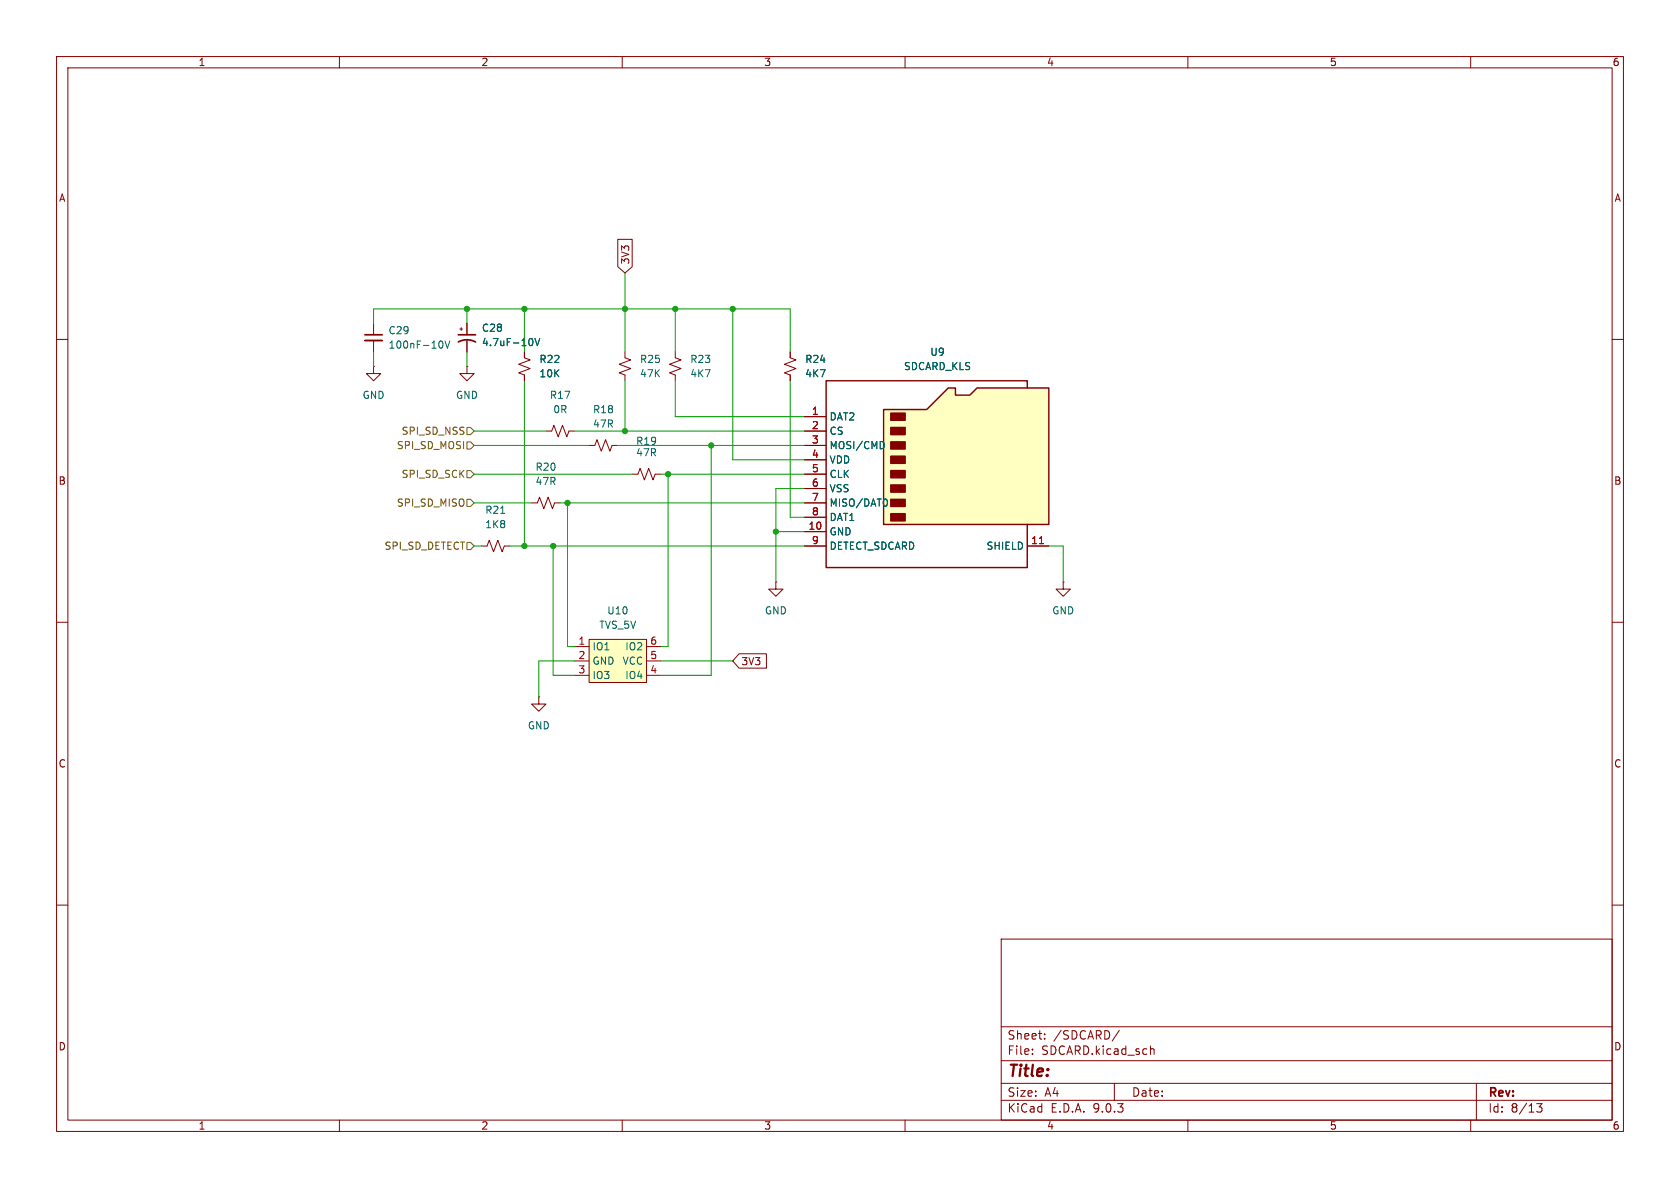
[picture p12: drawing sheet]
<svg xmlns="http://www.w3.org/2000/svg" width="297mm" height="210mm" viewBox="0 0 297 210" stroke-linecap="round" stroke-linejoin="round" font-family="sans-serif">
<g fill="none" stroke="#840000" stroke-width=".18">
<path d="M10 10h277v190h-277zM12 12h273v186h-273zM60 10v2M110 10v2M160 10v2M210 10v2M260 10v2M66 57.2v2M81.3 58.2h.5M81.5 57.9v.5M82.5 57.2v2M10 60h2"/>
<path d="M66 64.8v1.2h1.3l-1.3 1.3-1.2-1.3h1.2M66 64.8h.1M66 60.2v2M82.5 64.8v1.2h1.3l-1.3 1.3-1.2-1.3h1.2M82.5 64.8h.1M82.5 60.2v2M92.7 62.2v1l1 .4-2 .8 2 .8-2 .7 1 .4v1M104.1 78.7h1.1l.3-1 .8 2.1 .8-2.1 .7 2.1 .4-1.1h1M119.4 62.2v1l1 .4-2 .8 2 .8-2 .7 1 .4v1M285 60h2M85.1 96.5h1l.4-1 .7 2 .8-2 .8 2 .4-1h1M10 110h2"/>
<path d="M285 110h2M95.2 123.2v1.3h1.3l-1.3 1.2-1.2-1.2h1.2M95.2 123.2h.1M10 160h2M177 166h108v32h-108zM285 160h2M60 198v2M110 198v2M160 198v2M177 194.5h108M177 191.5h108M177 187.5h108"/>
<path d="M177 181.5h108M182.5 186.3v.1M182.5 185.5v.1M184.7 183.6v.1M184.7 182.8v.1M197 191.5v3M197.9 182.1l-1.3 2M203.4 184.9v1.5M203.4 185.5l.2-.1 .4 .1v.9M210 198v2M260 198v2M261 191.5v6.5"/>
<path d="M271.7 195.1h.9l-.5 .6 .4 .1v.7l-.2 .1-.6-.1"/>
</g>
<path d="M64.5 59.2h3.1M81 59.2h3.1M81 60.5a3.2 3.2 0 0 1 3.1 0" fill="none" stroke="#840000" stroke-width=".3"/>
<path d="M93.9 59.8a.79 .79 0 0 1 0 1.3M94.6 59.8l.4 1.3 .4-1.3M77.9 60.3a.68 .68 0 0 1 .4 .6 .68 .68 0 0 1-.4 .6M78.7 60.3l.4 1.2 .4-1.2M88.5 90.7h.7" fill="none" stroke="#006464" stroke-width=".18"/>
<path d="M64.5 60.2h3.1" fill="none" stroke="#840000" stroke-width=".33"/>
<path d="M156.2 72.4h7.6l3.8-3.8h1.3v1.3h2.5l1.3-1.3h12.7v24.1h-29.2z" fill="#ffffc2"/>
<path d="M156.2 72.4h7.6l3.8-3.8h1.3v1.3h2.5l1.3-1.3h12.7v24.1h-29.2zM181.6 68.6v-1.3h-35.6v33h35.6v-7.6" fill="none" stroke="#840000" stroke-width=".25"/>
<g fill="#840000" stroke="#840000" stroke-width=".25">
<path d="M157.5 73h2.5v1.3h-2.5z"/>
<path d="M157.5 75.6h2.5v1.2h-2.5z"/>
<path d="M157.5 78.1h2.5v1.3h-2.5z"/>
<path d="M157.5 80.6h2.5v1.3h-2.5z"/>
<path d="M157.5 83.2h2.5v1.3h-2.5z"/>
<path d="M157.5 85.7h2.5v1.3h-2.5z"/>
<path d="M157.5 88.3h2.5v1.2h-2.5z"/>
<path d="M157.5 90.8h2.5v1.3h-2.5z"/>
</g>
<g fill="none" stroke="#840000" stroke-width=".18">
<path d="M96.5 76.2h1l.4-1 .8 2 .7-2 .8 2 .4-1h1M110.5 62.2v1l1 .4-2 .8 2 .8-2 .7 1 .4v1M142.2 73.7h3.8M142.2 76.2h3.8M142.2 78.7h3.8M94 88.9h1l.4-1 .7 2 .8-2 .8 2 .3-1h1.1M142.2 81.3h3.8M142.2 83.8h3.8M142.2 86.4h3.8M142.2 88.9h3.8M142.2 91.4h3.8M142.2 94h3.8"/>
<path d="M142.2 96.5h3.8M181.6 96.5h3.8"/>
</g>
<path d="M156.1 78.1l.2 .5-.2 .7M156.6 88.2a.79 .79 0 0 1 0 1.3" fill="none" stroke="#006464" stroke-width=".18"/>
<path d="M183.8 96.1h.7" fill="none" stroke="#a90000" stroke-width=".18"/>
<path d="M104.1 113h10.2v7.7h-10.2z" fill="#ffffc2"/>
<g fill="none" stroke="#840000" stroke-width=".18">
<path d="M82.5 57.2v2M109.2 42.3h2.6v4.8l-1.3 1.2-1.3-1.2zM82.5 60.2v2M92.7 62.2v1M92.7 66.3v1M139.7 62.2v1l1 .4-2 .8 2 .8-2 .7 1 .4v1M142.2 73.7h3.8M142.2 76.2h3.8M142.2 78.7h3.8M111.8 83.8h1l.4-1 .7 2 .8-2 .7 2 .4-1h1M142.2 83.8h3.8M142.2 81.3h3.8"/>
<path d="M142.2 86.4h3.8M142.2 88.9h3.8M142.2 91.4h3.8M142.2 94h3.8M142.2 96.5h3.8M181.6 96.5h3.8M101.6 114.3h2.5M101.6 116.8h2.5M101.6 119.4h2.5M104.1 113h10.2v7.7h-10.2zM114.3 114.3h2.5M114.3 116.8h2.5"/>
<path d="M114.3 119.4h2.5M130.7 115.6h4.8v2.5h-4.8l-1.2-1.3zM137.2 102.9v1.2h1.2l-1.2 1.3-1.3-1.3h1.3M137.2 102.9h.1M188 102.9v1.2h1.2l-1.2 1.3-1.3-1.3h1.3M188 102.9h.1"/>
</g>
<path d="M82.5 78.1h.7l.6 .6-.6 .7h-.7zM82.5 75.6h.7l.6 .6-.6 .6h-.7zM82.5 88.3h.7l.6 .6-.6 .6h-.7zM82.5 83.2h.7l.6 .6-.6 .7h-.7zM82.5 95.9h.7l.6 .6-.6 .7h-.7z" fill="none" stroke="#725600" stroke-width=".18"/>
<g fill="none" stroke="#009600" stroke-width=".18">
<path d="M66 57.2v-2.6h73.7v7.6M82.5 54.6v2.6M92.7 54.6v7.6M110.5 48.3v13.9M119.4 54.6v7.6M129.5 54.6v26.7h12.7M66 62.2v2.6M82.5 62.2v2.6M83.8 78.7h20.3M83.8 76.2h12.7M92.7 67.3v29.2M101.6 76.2h40.6"/>
<path d="M109.2 78.7h33M110.5 67.3v8.9M119.4 67.3v6.4h22.8M125.7 78.7v40.7h-8.9M139.7 67.3v24.1h2.5M83.8 96.5h1.3M83.8 83.8h28M83.8 88.9h10.2M90.2 96.5h52M97.8 96.5v22.9h3.8M99.1 88.9h43.1M100.3 88.9v25.4h1.3"/>
<path d="M116.8 83.8h25.4M118.1 83.8v30.5h-1.3M137.2 94h5M142.2 86.4h-5v16.5M185.4 96.5h2.6v6.4M101.6 116.8h-6.4v6.4M116.8 116.8h12.7"/>
</g>
<path d="M93.9 59.8a.79 .79 0 0 1 0 1.3M94.6 59.8l.4 1.3 .4-1.3M156.1 78.1l.2 .5-.2 .7M156.6 88.2a.79 .79 0 0 1 0 1.3" fill="none" stroke="#006464" stroke-width=".18"/>
<path d="M183.8 96.1h.7" fill="none" stroke="#a90000" stroke-width=".18"/>
<g fill="#009600" stroke="#009600" stroke-width=".18">
<circle cx="92.7" cy="54.6" r=".46"/>
<circle cx="82.5" cy="54.6" r=".46"/>
<circle cx="92.7" cy="96.5" r=".46"/>
<circle cx="97.8" cy="96.5" r=".46"/>
<circle cx="110.5" cy="54.6" r=".46"/>
<circle cx="110.5" cy="76.2" r=".46"/>
<circle cx="100.3" cy="88.9" r=".46"/>
<circle cx="137.2" cy="94" r=".46"/>
<circle cx="125.7" cy="78.7" r=".46"/>
<circle cx="119.4" cy="54.6" r=".46"/>
<circle cx="129.5" cy="54.6" r=".46"/>
<circle cx="118.1" cy="83.8" r=".46"/>
</g>
<text font-size="2.8" fill="#840000" x="178" y="190.9">Title:</text>
<g font-size="2.1" fill="#840000">
<text x="178" y="184">Sheet:</text>
<text x="186.2" y="184">/SDCARD/</text>
<text x="178" y="186.7">File:</text>
<text x="184.1" y="186.7">SDCARD.kicad_sch</text>
<text x="178" y="196.9">KiCad</text>
<text x="178" y="194.1">Size:</text>
<text x="184.7" y="194.1">A4</text>
<text x="185.7" y="196.9">E.D.A.</text>
<text x="193.3" y="196.9">9.0.3</text>
<text x="200" y="194.1">Date:</text>
<text x="263" y="194.3">Rev:</text>
<text x="263" y="196.9">Id:</text>
<text x="267.1" y="196.9">8/13</text>
</g>
<g font-size="1.8" fill="#840000">
<text x="35" y="11.9">1</text>
<text x="85" y="11.9">2</text>
<text x="135" y="11.9">3</text>
<text x="185" y="11.9">4</text>
<text x="235" y="11.9">5</text>
<text x="285" y="11.9">6</text>
<text x="10.3" y="35.9">A</text>
<text x="285.3" y="35.9">A</text>
<text x="111.4" y="46.8" transform="rotate(-90 111.4 46.8)">3V3</text>
<text x="10.3" y="85.9">B</text>
<text x="285.3" y="85.9">B</text>
<text x="131" y="117.8">3V3</text>
<text x="10.3" y="135.9">C</text>
<text x="285.3" y="135.9">C</text>
<text x="10.3" y="185.9">D</text>
<text x="285.3" y="185.9">D</text>
<text x="35" y="199.9">1</text>
<text x="85" y="199.9">2</text>
<text x="135" y="199.9">3</text>
<text x="185" y="199.9">4</text>
<text x="235" y="199.9">5</text>
<text x="285" y="199.9">6</text>
</g>
<g font-size="1.8" fill="#006464">
<text x="68.6" y="59.3">C29</text>
<text x="85.1" y="58.9">C28</text>
<text x="68.6" y="61.8">100nF-10V</text>
<text x="85.1" y="61.4">4.7uF-10V</text>
<text x="95.3" y="64.4">R22</text>
<text x="113" y="64.4">R25</text>
<text x="121.9" y="64.4">R23</text>
<text x="142.2" y="64.4">R24</text>
<text x="159.7" y="65.6">SDCARD_KLS</text>
<text x="164.4" y="63.1">U9</text>
<text x="64" y="70.7">GND</text>
<text x="80.5" y="70.7">GND</text>
<text x="95.3" y="66.9">10K</text>
<text x="97.1" y="70.7">R17</text>
<text x="113" y="66.9">47K</text>
<text x="121.9" y="66.9">4K7</text>
<text x="142.2" y="66.9">4K7</text>
<text x="97.7" y="73.3">0R</text>
<text x="104.7" y="73.3">R18</text>
<text x="104.7" y="75.8">47R</text>
<text x="146.6" y="74.5">DAT2</text>
<text x="146.6" y="77.1">CS</text>
<text x="94.6" y="83.4">R20</text>
<text x="112.4" y="78.8">R19</text>
<text x="112.4" y="80.9">47R</text>
<text x="146.6" y="79.6">MOSI/CMD</text>
<text x="146.6" y="82.1">VDD</text>
<text x="94.6" y="86">47R</text>
<text x="146.6" y="84.7">CLK</text>
<text x="146.6" y="87.2">VSS</text>
<text x="146.6" y="89.8">MISO/DAT0</text>
<text x="85.7" y="91">R21</text>
<text x="85.7" y="93.6">1K8</text>
<text x="146.6" y="92.3">DAT1</text>
<text x="146.6" y="94.8">GND</text>
<text x="146.6" y="97.4">DETECT_SDCARD</text>
<text x="174.3" y="97.4">SHIELD</text>
<text x="105.9" y="111.4">TVS_5V</text>
<text x="107.2" y="108.8">U10</text>
<text x="135.1" y="108.8">GND</text>
<text x="185.9" y="108.8">GND</text>
<text x="104.6" y="115.2">IO1</text>
<text x="104.6" y="117.7">GND</text>
<text x="110" y="117.7">VCC</text>
<text x="110.4" y="115.2">IO2</text>
<text x="104.6" y="120.2">IO3</text>
<text x="110.4" y="120.2">IO4</text>
<text x="93.2" y="129.1">GND</text>
</g>
<g font-size="1.8" fill="#725600">
<text x="70.9" y="77.1">SPI_SD_NSS</text>
<text x="70.1" y="79.6">SPI_SD_MOSI</text>
<text x="70.1" y="89.8">SPI_SD_MISO</text>
<text x="70.9" y="84.7">SPI_SD_SCK</text>
<text x="67.9" y="97.4">SPI_SD_DETECT</text>
</g>
<g font-size="1.8" fill="#a90000">
<text x="143.4" y="73.4">1</text>
<text x="143.4" y="75.9">2</text>
<text x="143.4" y="78.5">3</text>
<text x="143.4" y="81">4</text>
<text x="143.4" y="83.6">5</text>
<text x="143.4" y="86.1">6</text>
<text x="143.4" y="88.6">7</text>
<text x="142.8" y="93.7">10</text>
<text x="143.4" y="91.2">8</text>
<text x="143.4" y="96.3">9</text>
<text x="182.2" y="96.3">11</text>
<text x="102.2" y="114">1</text>
<text x="102.2" y="116.6">2</text>
<text x="102.2" y="119.1">3</text>
<text x="114.9" y="114">6</text>
<text x="114.9" y="116.6">5</text>
<text x="114.9" y="119.1">4</text>
</g>
</svg>
